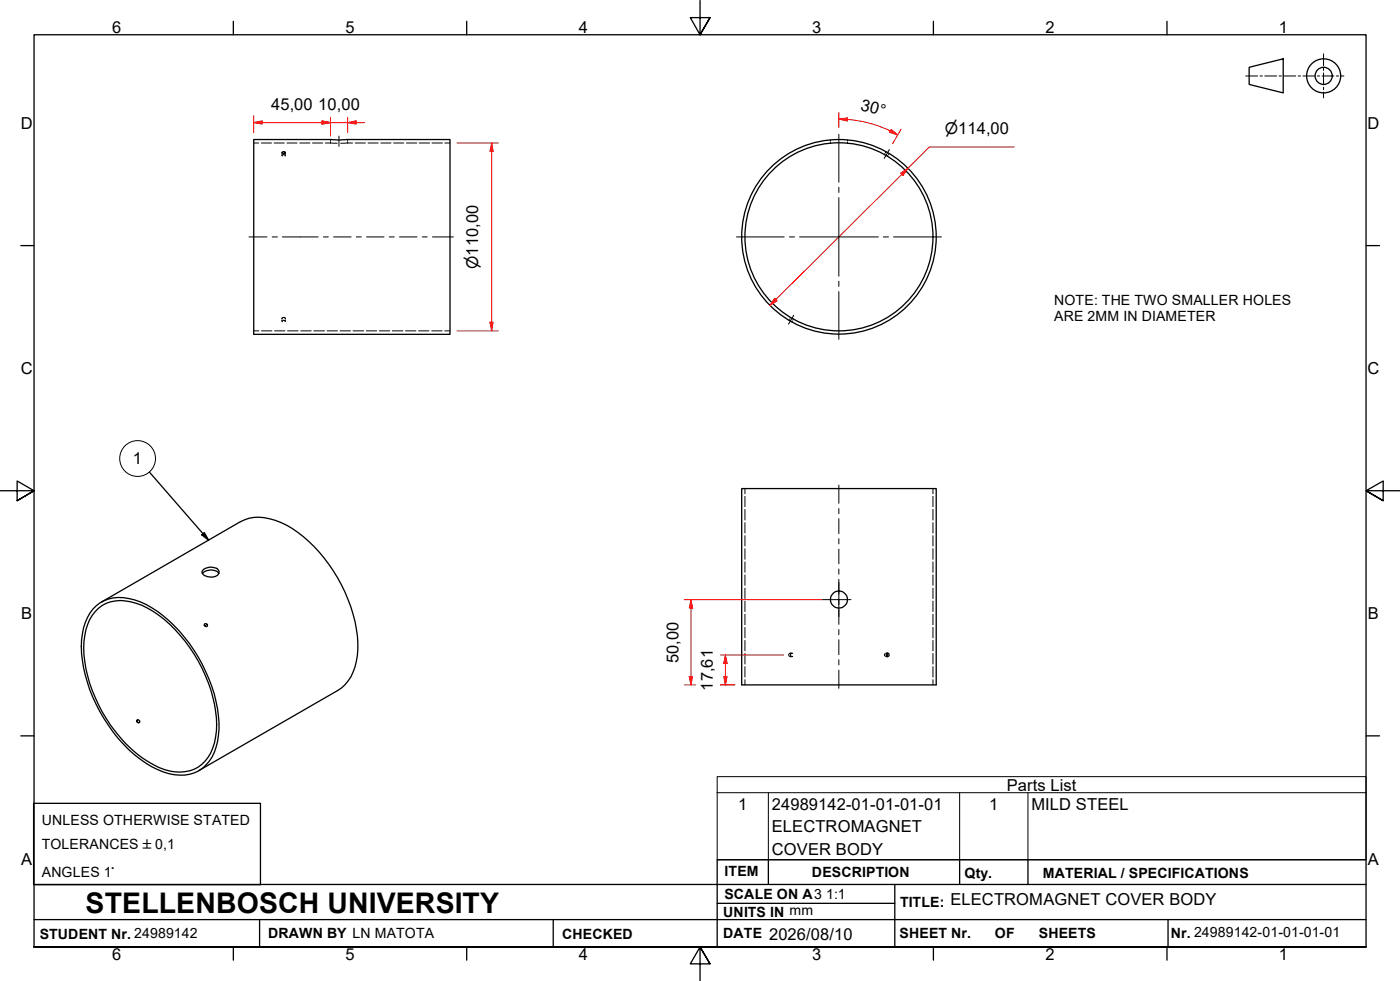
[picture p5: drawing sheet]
<svg xmlns="http://www.w3.org/2000/svg" width="410mm" height="287mm" viewBox="0 0 410 287" stroke-linecap="round" stroke-linejoin="round" font-family="sans-serif">
<!-- layer: Hidden Edges(ISO) -->
<g fill="none" stroke="#000" stroke-width=".29">
<path d="M74.3 41.9h1.5M76.5 41.9h3M80.3 41.9h2.9M82.5 44.7v.3M82.5 45.2v.3M82.7 45.7a.38 .38 0 0 1 .4-.4 .38 .38 0 0 1 .3 .4M83.6 44.7v.3M83.6 45.2v.3M84 41.9h3M87.8 41.9h2.9M91.5 41.9h3M95.2 41.9h1.6"/>
<path d="M96.8 41.9h1.9M96.8 40.8v.4M96.8 41.5v.4M101.8 41.9h-2M101.8 40.8v.4M101.8 41.5v.4M101.8 41.9h1.5M104 41.9h3M107.8 41.9h2.9M111.5 41.9h3M115.3 41.9h2.9M119 41.9h3"/>
<path d="M122.7 41.9h3.1M126.5 41.9h3M130.2 41.9h1.6M243.1 41v.3M243.1 41.6v.3M248.2 41v.3M248.2 41.6v.3M259.1 45l-.1 .3M259.5 44.4l-.2 .3M260 45.5l-.2 .3M260.3 44.9l-.1 .3M74.3 96.9h1.5"/>
<path d="M76.6 96.9h3M80.4 96.9h3M82.5 93.2v.2M82.5 93.7v.3M82.7 94.2a.43 .43 0 0 1 .3-.5 .43 .43 0 0 1 .5 .2l-.1 .3M82.7 93.3a.38 .38 0 0 1 .4-.4 .38 .38 0 0 1 .3 .4M83.6 93.2v.2M83.6 93.7v.3M84.2 96.9h3.1M88.1 96.9h3M91.9 96.9h3.1M95.8 96.9h3"/>
<path d="M99.6 96.9h3M103.4 96.9h3.1M107.3 96.9h3M111.1 96.9h3M114.9 96.9h3.1M118.7 96.9h3.1M122.6 96.9h3M126.4 96.9h3.1M130.2 96.9h1.6M231.1 93.5l-.2 .2M231.5 92.9l-.2 .3M232 94l-.2 .2"/>
<path d="M232.3 93.4l-.1 .3M218.1 143v1.5M218.1 145.3v3.1M218.1 149.1v3.1M218.1 153v3M218.1 156.8v3M273.2 143v1.5M273.2 145.3v3.1M273.2 149.1v3.1M273.2 153v3M273.2 156.8v3M218.1 160.6v3.1"/>
<path d="M218.1 164.5v3M218.1 168.3v3M218.1 172.2v3M218.1 176v3M218.1 179.8v3.1M273.2 160.6v3.1M273.2 164.5v3M273.2 168.3v3M273.2 172.2v3M273.2 176v3M273.2 179.8v3.1M218.1 183.7v3"/>
<path d="M218.1 187.5v3M218.1 191.3v3.1M218.1 195.1v3.1M218.1 199v1.5M231.4 191.2h.2M231.4 192.2h.2M231.6 191.3a.47 .47 0 0 0-.7 .4 .47 .47 0 0 0 .7 .4M231.7 191.2h.2M231.7 192.2h.2M232.1 191.3a.45 .45 0 0 0-.6 .4 .45 .45 0 0 0 .6 .4M259.1 191.4v.6M259.3 191.2l.4 .1"/>
<path d="M259.4 191.2h.2M259.4 192.2h.2M259.7 192.1l-.4 .1M259.7 191.2h.2M259.7 192.2h.2M273.2 183.7v3M273.2 187.5v3M273.2 191.3v3.1M273.2 195.1v3.1M273.2 199v1.5"/>
</g>
<!-- layer: Visible Edges(ISO) -->
<g fill="none" stroke="#000" stroke-width=".38">
<path d="M74.3 40.8h57.5v57.1h-57.5zM82.7 44.5l.8 .1a.47 .47 0 0 1-.4 .3 .47 .47 0 0 1-.5-.3zM217.2 143h56.9v57.5h-56.9zM27.9 179a10.1 10.1 0 0 1 10.4-2.8 27.5 27.5 0 0 1 14.4 9.7 43.1 43.1 0 0 1 10.7 26.2 14.5 14.5 0 0 1-5.4 12.5 12.8 12.8 0 0 1-13.2-.8 41.5 41.5 0 0 1-17.8-21.7 31.7 31.7 0 0 1-1.9-17.7 12.3 12.3 0 0 1 2.8-5.4zM28.2 177.3a11.3 11.3 0 0 1 11.2-1.7 34 34 0 0 1 16.1 12.8 43 43 0 0 1 8.6 25.1 14.5 14.5 0 0 1-4.9 11.4 11.8 11.8 0 0 1-11.4 1 35.8 35.8 0 0 1-17.3-15.5 41.6 41.6 0 0 1-6.6-23.1 15.1 15.1 0 0 1 4.3-10zM29.7 176.2l40.7-23.5a12.9 12.9 0 0 1 11.8 .2 38.6 38.6 0 0 1 16.7 16.3 40 40 0 0 1 5.7 22.6 12.9 12.9 0 0 1-5.7 10.3l-40.7 23.5M59.2 167.9a3.2 3.2 0 0 1 4.9 0M59.6 166.7a3.4 3.4 0 0 1 4.3 .2 1.4 1.4 0 0 1-1.3 2 2.85 2.85 0 0 1-3.4-1.4zM59.8 183l.5 .4M259.7 191.3l.1 .4-.1 .4M40.1 211.2l.5 .4"/>
<circle cx="245.6" cy="69.3" r="27.5"/>
<circle cx="245.7" cy="69.3" r="28.5"/>
<circle cx="245.7" cy="175.5" r="2.51"/>
<circle cx="60.2" cy="183" r=".46"/>
<circle cx="259.9" cy="191.7" r=".47"/>
<circle cx="40.5" cy="211.1" r=".43"/>
</g>
<!-- layer: Symbols(ISO) -->
<g fill="none" stroke="#000" stroke-width=".29">
<path d="M210 232v-4.7h190v4.7M210 232v19.7h190v-19.7M210 232h190M225 232v19.7M281 232v19.7M301 232v19.7"/>
<circle cx="40.3" cy="134.2" r="5.2"/>
</g>
<!-- layer: Border_0 -->
<g fill="none" stroke="#000" stroke-width=".38">
<path d="M68.3 6.2v4M136.7 6.2v4M205 .1v10.1l-2.9-5h5.8l-2.9 5 2.9-5M273.3 6.2v4M341.7 6.2v4M6.1 71.9h3.9M400 71.9h3.9M0 143.7h10l-5-2.9v5.8l5-2.9-5 2.9M410 143.7h-10l5-2.9v5.8l-5-2.9 5 2.9M6.1 215.4h3.9M400 215.4h3.9M10 277.2v-267h390v267h-390h390"/>
<path d="M68.3 277.2v3.9M136.7 277.2v3.9M273.3 277.2v3.9M341.7 277.2v3.9M207.9 282.1l-2.9-4.9 2.9 4.9h-5.8l2.9-4.9v10"/>
</g>
<!-- layer: Sketch Geometry(ISO) -->
<g fill="none" stroke="#000" stroke-width=".38">
<path d="M365.8 19.7l9.9-2.5v10l-9.9-2.5zM9.8 235.2h66.5v23.8h-66.5zM10 258.9h390M225 251.7v7.2M262 258.9v18.3M281 251.7v7.2M301 251.7v7.2M400 251.7h-190v25.5M10 277.2h390M10 269.2h390M76 269.2v8M162 269.2v8"/>
<path d="M210 264.4h52M342 269.2v8"/>
<circle cx="387.6" cy="22.2" r="5"/>
<circle cx="387.6" cy="22.2" r="2.51"/>
</g>
<g fill="none" stroke="#000" stroke-width=".29">
<path d="M387.5 15.8v3.5M387.5 20v.7M364.7 22.2h3.5M368.9 22.2h.7M370.3 22.2h3.5M374.5 22.2h.7M375.9 22.2h3.5M380.1 22.2h.7M381.5 22.2h3.5M385.7 22.2h.7M387.1 22.2h3.5M387.5 21.4v3.4"/>
<path d="M387.5 25.5v.7M387.5 26.9v1.8M391.3 22.2h.7M392.7 22.2h.8"/>
</g>
<!-- layer: Symbols(ISO) -->
<path d="M43.8 138.2l17.3 19.9M59.1 156.5l.7-.6 1.3 2.2z" fill="none" stroke="#000" stroke-width=".38"/>
<path d="M59.1 156.5l.7-.6 1.3 2.2z" fill="#000"/>
<!-- layer: Dimensions(ISO) -->
<path d="M144 41.9v2.4" fill="none" stroke="#f00" stroke-width=".29"/>
<path d="M144 41.9l.4 2.4h-1z" fill="#f00"/>
<path d="M144 41.9l.4 2.4h-1zM144 94.3v2.6" fill="none" stroke="#f00" stroke-width=".29"/>
<path d="M143.4 94.3h1l-.4 2.6z" fill="#f00"/>
<path d="M133.8 41.9h12.1M144 44.3v50M265.9 49.2l-1.8 1.8M133.8 96.9h12.1M143.4 94.3h1l-.4 2.6z" fill="none" stroke="#f00" stroke-width=".29"/>
<path d="M263.7 50.7l2.2-1.5-1.5 2.2z" fill="#f00"/>
<path d="M263.7 50.7l2.2-1.5-1.5 2.2zM227.2 87.6l-1.8 1.8" fill="none" stroke="#f00" stroke-width=".29"/>
<path d="M226.8 87.3l.8 .7-2.2 1.4z" fill="#f00"/>
<path d="M94.3 35.9h2.5M264.1 51l-36.9 36.6M297 43h-24.8l-6.3 6.2M226.8 87.3l.8 .7-2.2 1.4z" fill="none" stroke="#f00" stroke-width=".29"/>
<!-- layer: Centerline(ISO) -->
<g fill="none" stroke="#000" stroke-width=".29">
<path d="M99.3 39.8v3M260.4 43.8l-1.5 2.6M72.9 69.4h5.3M79.7 69.4h1.5M82.7 69.4h10.5M94.7 69.4h1.4M97.7 69.4h5.1M104.3 69.4h1.5M107.3 69.4h5.2M114 69.4h1.4M117 69.4h5.1M123.6 69.4h1.5"/>
<path d="M126.6 69.4h6.2M232.4 92.3l-1.5 2.6"/>
</g>
<!-- layer: Center Mark(ISO) -->
<path d="M245.6 39.3v14.1M245.6 54.8v1.5M245.6 57.9v22.9M215.6 69.4h14M231.1 69.4h1.6M234.1 69.4h23.1M258.6 69.4h1.6M261.6 69.4h14.1M245.6 82.3v1.5M245.6 85.4v13.9" fill="none" stroke="#000" stroke-width=".29"/>
<!-- layer: Dimensions(ISO) -->
<path d="M94.3 35.4l2.5 .5-2.5 .4z" fill="#f00"/>
<path d="M94.3 35.4l2.5 .5-2.5 .4zM101.8 35.9h2.5" fill="none" stroke="#f00" stroke-width=".29"/>
<path d="M101.8 35.9l2.5-.5v.9z" fill="#f00"/>
<path d="M91.8 35.9h10M96.8 34.4v4.4M101.8 35.9l2.5-.5v.9zM101.8 34.4v4.4M104.3 35.9h2.4" fill="none" stroke="#f00" stroke-width=".29"/>
<path d="M94.3 35.4l2.5 .5-2.5 .4z" fill="#f00"/>
<path d="M74.3 35.9h2.5M94.3 35.4l2.5 .5-2.5 .4z" fill="none" stroke="#f00" stroke-width=".29"/>
<path d="M74.3 35.9l2.5-.5v.9z" fill="#f00"/>
<path d="M74.3 35.9l2.5-.5v.9zM74.3 33.9v4.9M76.8 35.9h17.5M96.8 34.4v5.4M202.3 175.5v2.5" fill="none" stroke="#f00" stroke-width=".29"/>
<!-- layer: Center Mark(ISO) -->
<path d="M240.7 175.5h8.5M245.6 170.5v10" fill="none" stroke="#000" stroke-width=".29"/>
<!-- layer: Centerline(ISO) -->
<g fill="none" stroke="#000" stroke-width=".29">
<path d="M245.6 142v5.3M245.6 148.9v1.5M245.6 151.8v4.4M245.6 157.7v1.5M245.6 160.7v4.4M245.6 166.6v1.5M245.6 169.6v4.3M245.6 175.4v1.5M245.6 178.4v4.4M245.6 184.3v1.5M245.6 187.3v4.4M245.6 193.1v1.5"/>
<path d="M245.6 196.2v5.3"/>
</g>
<!-- layer: Dimensions(ISO) -->
<path d="M202.3 175.5l.5 2.5h-1z" fill="#f00"/>
<path d="M202.3 175.5l.5 2.5h-1zM202.3 198v2.5" fill="none" stroke="#f00" stroke-width=".29"/>
<path d="M201.8 198h1l-.5 2.5z" fill="#f00"/>
<path d="M200.3 175.5h40.4M202.3 178v20M201.8 198h1l-.5 2.5zM212.4 191.7v2.5M200.3 200.5h3.4M210.9 200.5h4.2" fill="none" stroke="#f00" stroke-width=".29"/>
<path d="M212.4 191.7l.5 2.5h-1z" fill="#f00"/>
<path d="M212.4 191.7l.5 2.5h-1zM212.4 198v2.5" fill="none" stroke="#f00" stroke-width=".29"/>
<path d="M211.9 198h1l-.5 2.5z" fill="#f00"/>
<path d="M245.6 34.9l2.6 .1M210.9 191.7h18.6M211.9 198h1l-.5 2.5zM212.4 194.2v3.8M210.9 200.5h4.2" fill="none" stroke="#f00" stroke-width=".29"/>
<path d="M245.6 34.9l2.6-.4v.9z" fill="#f00"/>
<path d="M245.6 34.9l2.6-.4v.9zM260.7 38.3l2.2 1.2" fill="none" stroke="#f00" stroke-width=".29"/>
<path d="M260.9 37.9l2 1.6-2.5-.8z" fill="#f00"/>
<path d="M245.6 32.9v4.5M248.1 35a34.4 34.4 0 0 1 12.6 3.3M260.9 37.9l2 1.6-2.5-.8zM263.8 37.8l-2.4 4.3" fill="none" stroke="#f00" stroke-width=".29"/>
<text font-size="8.3" x="25.1" y="267.2">STELLENBOSCH UNIVERSITY</text>
<g font-size="4.8">
<text x="32.8" y="9.7">6</text>
<text x="101.2" y="9.7">5</text>
<text x="169.5" y="9.7">4</text>
<text x="237.8" y="9.7">3</text>
<text x="306.1" y="9.7">2</text>
<text x="374.5" y="9.7">1</text>
<text x="79.4" y="32.1">45,00</text>
<text x="93.2" y="32.1">10,00</text>
<text x="251.8" y="32.1" transform="rotate(15 251.8 32.1)">30°</text>
<text x="6.1" y="37.8">D</text>
<text x="400.4" y="37.8">D</text>
<text x="6.1" y="109.6">C</text>
<text x="400.4" y="109.6">C</text>
<text x="38.9" y="136">1</text>
<text x="6.2" y="181.3">B</text>
<text x="400.5" y="181.3">B</text>
<text x="198.6" y="194.1" transform="rotate(-90 198.6 194.1)">50,00</text>
<text x="208.7" y="202.2" transform="rotate(-90 208.7 202.2)">17,61</text>
<text x="294.8" y="231.5">Parts List</text>
<text x="216.2" y="237.1">1</text>
<text x="226" y="237.1">24989142-01-01-01-01</text>
<text x="289.6" y="237.1">1</text>
<text x="302" y="237.1">MILD STEEL</text>
<text x="226" y="243.6">ELECTROMAGNET</text>
<text x="226" y="250.1">COVER BODY</text>
<text x="6.2" y="253.1">A</text>
<text x="400.5" y="253.1">A</text>
<text x="278.3" y="265">ELECTROMAGNET COVER BODY</text>
<text x="225.2" y="275.1">2026/08/10</text>
<text x="32.8" y="281.1">6</text>
<text x="101.2" y="281.1">5</text>
<text x="169.5" y="281.1">4</text>
<text x="237.8" y="281.1">3</text>
<text x="306.1" y="281.1">2</text>
<text x="374.5" y="281.1">1</text>
</g>
<g font-size="4.6">
<text x="276.7" y="39.1">⌀114,00</text>
<text x="140" y="78.8" transform="rotate(-90 140 78.8)">⌀110,00</text>
</g>
<g font-size="4.1">
<text x="308.7" y="89.2">NOTE: THE TWO SMALLER HOLES</text>
<text x="308.7" y="93.9">ARE 2MM IN DIAMETER</text>
<text x="12.3" y="241.6">UNLESS OTHERWISE STATED</text>
<text x="12.3" y="248.5">TOLERANCES ±0,1</text>
<text x="12.3" y="256.7">ANGLES 1°</text>
<text x="212.2" y="256.5">ITEM</text>
<text x="237.7" y="256.7">DESCRIPTION</text>
<text x="282.4" y="256.9">Qty.</text>
<text x="305.4" y="256.9">MATERIAL / SPECIFICATIONS</text>
<text x="212.1" y="263">SCALE ON A3</text>
<text x="241.9" y="263.3">1:1</text>
<text x="211.8" y="268.4">UNITS IN mm</text>
<text x="263.5" y="265.6">TITLE:</text>
<text x="11.6" y="274.8">STUDENT Nr. 24989142</text>
<text x="78.5" y="274.6">DRAWN BY LN MATOTA</text>
<text x="164.6" y="274.8">CHECKED</text>
<text x="211.8" y="274.6">DATE</text>
<text x="263.4" y="274.6">SHEET Nr.</text>
<text x="291.3" y="274.6">OF</text>
<text x="304.2" y="274.6">SHEETS</text>
<text x="342.8" y="274.5">Nr. 24989142-01-01-01-01</text>
</g>
</svg>
